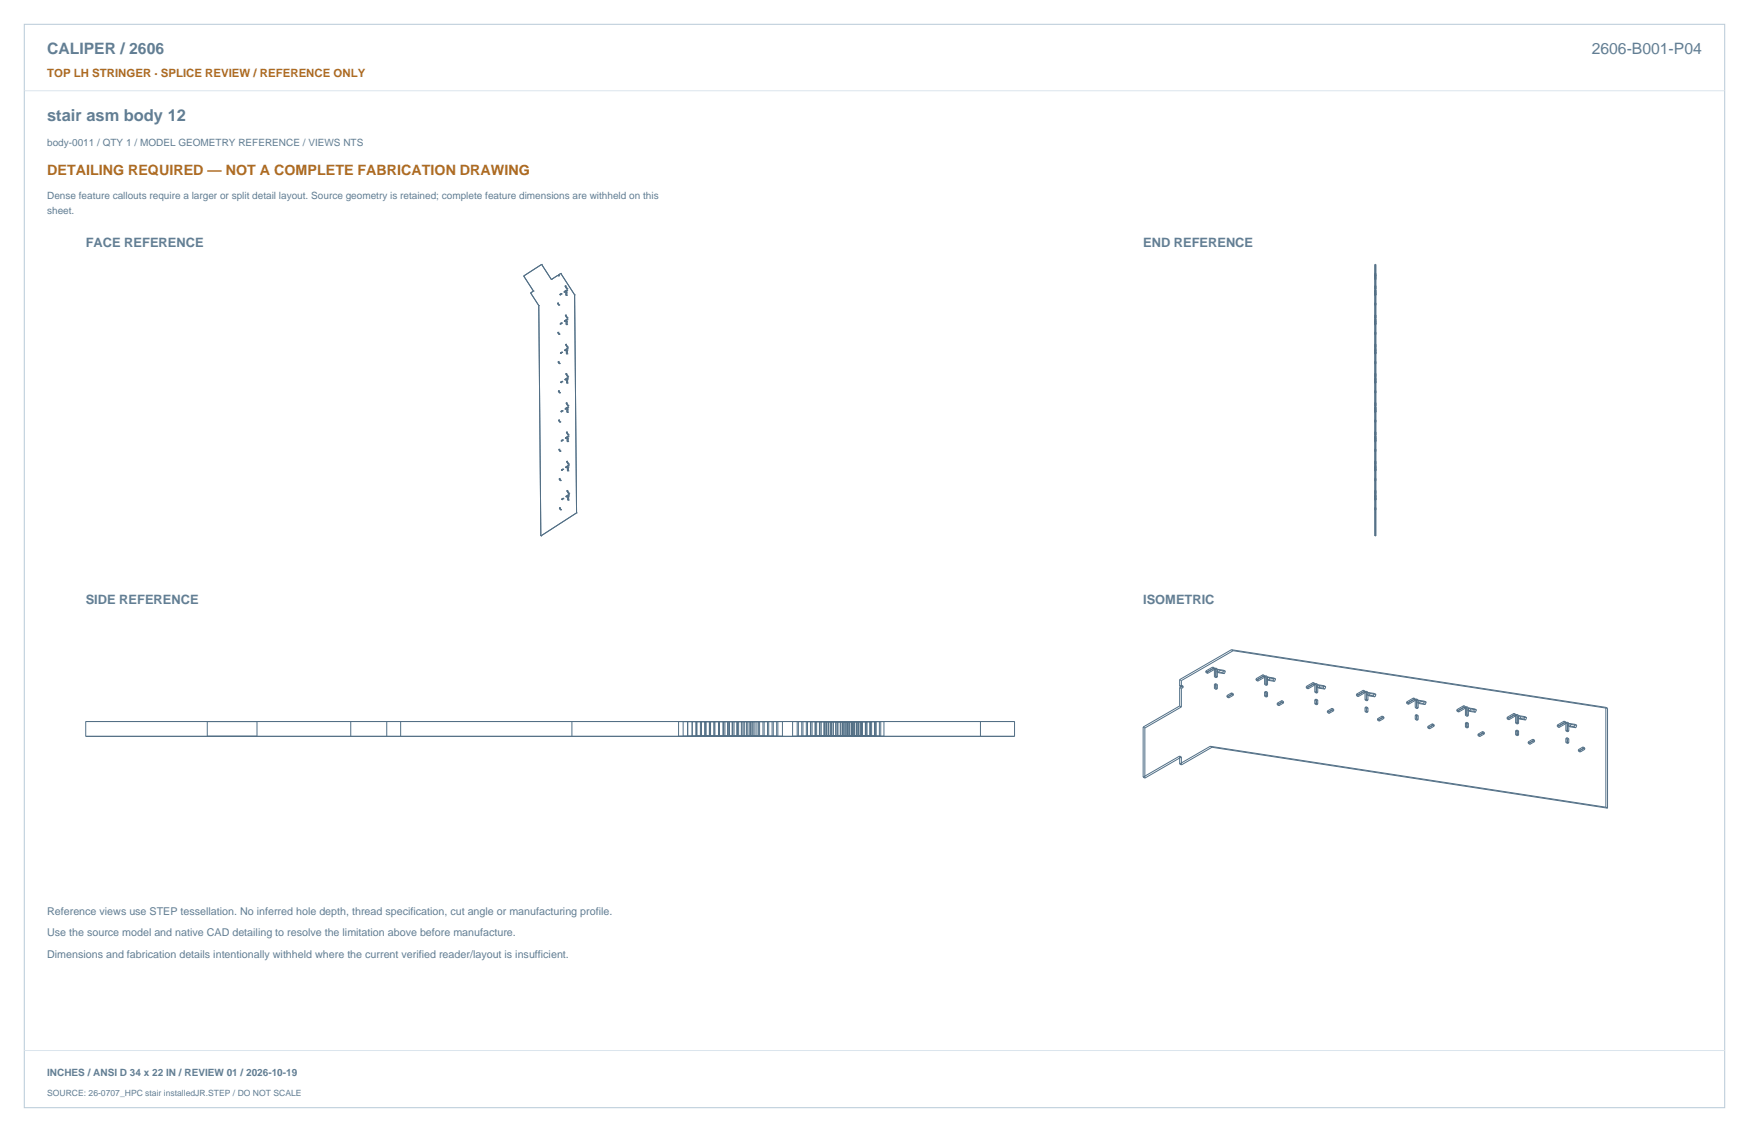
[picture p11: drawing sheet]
<svg xmlns="http://www.w3.org/2000/svg" width="864mm" height="559mm" viewBox="0 0 864 559" stroke-linecap="round" stroke-linejoin="round" font-family="sans-serif">
<path d="M12 12h840v535h-840z" fill="none" stroke="#b8cad8" stroke-width=".49"/>
<path d="M12 45h840M12 519h840" fill="none" stroke="#dbe5ed" stroke-width=".49"/>
<g fill="none" stroke="#536f85" stroke-width=".49">
<path d="M259 136h.1M259 136l4 8M267 131h.1M267 131l-8 5M267 131l5 7M272 138h.1M276 136h.1M276 136l-4 2M277 135h.1M277 135l-1 1M277 135l7 11M679 131v134z"/>
<path d="M679 136h.1M679 138h.1M679 135h.1M262 145h.1M262 145l4 6M263 144h.1M263 144l-1 1M266 151h.1M266 151l1 114M275 150h.1M275 150l1 1M276 151h.1"/>
<path d="M276 145h.1M276 145l1 1M277 160h.1M277 146h.1M277 145h.1M277 145h-1M277 159h.1M277 159v1M277 145v1M278 144h.1M278 144h1M279 158h.1"/>
<path d="M279 158v1M279 144h.1M279 159h.1M279 141h.1M279 141l1 2M279 156h.1M279 156l1 1M279 141l1 1M279 155h.1M279 155l1 2M279 155v1M279 144v2"/>
<path d="M279 146h.1M280 159h.1M280 159v1M280 144h.1M280 144v2M280 144h-1M280 143h.1M280 143l-2 1M280 146h.1M280 146h-1M280 158h.1M280 158h-1"/>
<path d="M280 157h.1M280 143l-1 1M280 142h.1M280 142v1M280 158l-1 1M284 146h.1M284 146l1 107M679 145h.1M679 151h.1M679 144h.1M679 146h.1M679 143h.1"/>
<path d="M679 142h.1M679 141h.1M679 159h.1M679 157h.1M679 155h.1M679 156h.1M679 150h.1M679 158h.1M679 160h.1M275 164h.1M275 164l1 1M276 179h.1"/>
<path d="M276 179v1M276 164h.1M276 164v1M276 164h-1M276 178h.1M276 178v1M276 165h.1M276 180h.1M277 174h.1M277 174h1M278 174h.1M278 174h-1"/>
<path d="M279 173h.1M279 170h.1M279 170l1 2M279 170l1 1M280 160h.1M280 173h.1M280 173v2M280 175h.1M280 172h.1M280 172l-1 1M280 171h.1M280 171v1"/>
<path d="M679 171h.1M679 170h.1M679 172h.1M679 179h.1M679 178h.1M679 180h.1M679 173h.1M679 175h.1M679 174h.1M679 165h.1M679 164h.1M276 193h.1"/>
<path d="M276 193v1M276 194h.1M277 189h.1M277 188h.1M277 188v1M277 188h1M278 188h.1M278 188l-1 1M279 187h.1M279 187v1M279 188h.1M279 185h.1"/>
<path d="M279 185l1 1M279 199h.1M279 199l1 1M280 184h.1M280 184l1 2M280 184l-1 1M280 199h.1M280 199l1 1M280 199h-1M280 187h.1M280 187v2M280 189h.1"/>
<path d="M280 186h.1M280 186v1M280 186l-1 1M280 187l-1 1M281 186h.1M281 186h-1M679 194h.1M679 193h.1M679 199h.1M679 187h.1M679 186h.1M679 188h.1"/>
<path d="M679 189h.1M679 184h.1M679 185h.1M276 207h.1M276 207v1M276 207l1 1M276 208h.1M277 208h.1M277 208h-1M277 203h.1M277 218h.1M278 203h.1"/>
<path d="M278 203h-1M278 217h.1M278 217l-1 1M279 202h.1M279 216h.1M280 213h.1M280 213l1 2M280 202h.1M280 202v2M280 204h.1M280 216h.1M280 216v2"/>
<path d="M280 218h.1M280 201h.1M280 201h1M280 201l-1 1M280 200h.1M280 216l1 2M281 215h.1M281 215v1M281 215l-2 1M281 218h.1M281 218h-1M281 201h.1"/>
<path d="M281 201l-2 1M281 200h.1M281 200h-1M281 216h.1M281 216h-2M679 215h.1M679 213h.1M679 208h.1M679 207h.1M679 216h.1M679 217h.1M679 218h.1"/>
<path d="M679 201h.1M679 202h.1M679 200h.1M679 204h.1M679 203h.1M276 222h.1M276 222l1 1M276 236h.1M276 236l1 1M277 223h.1M277 237h.1M277 232h.1"/>
<path d="M278 232h.1M278 232h-1M279 231h.1M280 228h.1M280 228l1 1M280 231h.1M280 231v1M280 232h.1M281 231h.1M281 231v1M281 231h-1M281 230h.1"/>
<path d="M281 230l-2 1M281 229h.1M281 232h.1M281 232h-1M679 229h.1M679 228h.1M679 231h.1M679 232h.1M679 230h.1M679 223h.1M679 222h.1M679 237h.1"/>
<path d="M679 236h.1M276 251h.1M276 251l1 1M277 252h.1M277 246h.1M277 246v1M277 247h.1M278 246h.1M278 246h-1M278 246l-1 1M279 245h.1M279 245h1"/>
<path d="M280 245h.1M280 242h.1M280 242l1 2M280 245v2M280 247h.1M281 245h.1M281 245h-1M281 245v2M281 244h.1M281 244l-2 1M281 247h.1M281 247h-1"/>
<path d="M281 244l-1 1M285 253h.1M285 253l-18 12M679 253h.1M679 245h.1M679 247h.1M679 246h.1M679 244h.1M679 242h.1M679 252h.1M679 251h.1M267 265h.1"/>
<path d="M582 335v4M582 339v9M582 339l1 1M582 339h1M582 335l1 1M583 336v3M583 340v9M584 339h-1h-1M584 339l-1 1M584 339h.1M584 339l-1-1-1 1M584 339h-1"/>
<path d="M595 331l1 1M595 332h1M595 331v1M596 332h.1M599 330l-4 2M599 329l-4 2M599 329l1 1M599 330h1l-4 2M599 329v1M600 334v1M600 338v2M600 338h.1"/>
<path d="M600 340h.1M600 330v4M600 330l-4 2M600 330h1M600 330v1M600 334h.1M600 334h1M600 337v2M600 337l1 1M600 337v1M600 339v1M600 339l1 1"/>
<path d="M600 331v4M601 332h3M601 332h1M601 330l-1 1M601 334l-1 1M601 330v4M601 338v2M601 338h-1M601 340h-1M601 330l3 1M601 330l1 1M601 330v2"/>
<path d="M602 332l3 1M602 331h3M602 331v1M604 332l1 1M604 331v1M604 331h1M605 331v2M608 321h1M608 321l-26 14M608 321l185 28M609 321l-26 15M609 321l185 29"/>
<path d="M620 335l1 1M620 336h1M620 335v1M621 336h.1M624 333v1M624 333l-4 2M624 334l-4 2M624 334l-3 2M624 338h1M624 334v4M625 334h1M625 334h-1h1"/>
<path d="M625 338h-1M625 338h1M625 334v4M626 335l3 1M626 335v1M626 334h-1M626 338h-1M626 334v4M626 334l3 1M626 334l1 1M626 334v1M626 336h3"/>
<path d="M627 335h3M627 335l-1 1M629 336h.1M629 335v1M629 335h1M630 335l-1 1M645 339h1M645 340h1M645 339v1M646 339v1M648 337h1M648 337l-3 2"/>
<path d="M648 338h1l-3 2M648 338l-3 2M648 337v1M649 337l-3 2M649 337v5M650 337l1 1M650 337v4M650 337l-1 1h1M650 338v4M650 339l3 1M650 339l1 1M651 338v4"/>
<path d="M651 338h-1M651 338h3M651 338l1 1M651 338l-1 1M651 340h3M652 339h3M652 339l-1 1M653 340h1M654 338l-1 2M654 338l1 1M655 339l-1 1M42 356h459v7h-459z"/>
<path d="M102 356v7M127 356v7M173 356v7M191 356v7M198 356v7M282 356v7M335 356v7M337 356v7M339 356v7M340 356v7M342 356v7M344 356v7"/>
<path d="M346 356v7M348 356v7M349 356v7M350 356v7M351 356v7M353 356v7M355 356v7M357 356v7M358 356v7M359 356v7M360 356v7M362 356v7"/>
<path d="M364 356v7M365 356v7M366 356v7M367 356v7M368 356v7M369 356v7M370 356v7M371 356v7M372 356v7M373 356v7M374 356v7M375 356v7"/>
<path d="M377 356v7M379 356v7M380 356v7M381 356v7M382 356v7M383 356v7M384 356v7M386 356v7M391 356v7M394 356v7M396 356v7M398 356v7"/>
<path d="M399 356v7M400 356v7M401 356v7M402 356v7M403 356v7M405 356v7M407 356v7M408 356v7M409 356v7M410 356v7M411 356v7M413 356v7"/>
<path d="M414 356v7M415 356v7M416 356v7M417 356v7M418 356v7M419 356v7M420 356v7M421 356v7M422 356v7M423 356v7M424 356v7M425 356v7"/>
<path d="M426 356v7M427 356v7M428 356v7M430 356v7M432 356v7M433 356v7M434 356v7M435 356v7M436 356v7M484 356v7M564 359v25M564 359h1"/>
<path d="M565 359v25M582 348l-18 11M582 348l1 1M583 349l-18 10M606 343l1 1M606 344l1 1M606 343v1M607 344v1M608 342l1 1M608 343h1M608 342l-2 1M608 343l-2 1"/>
<path d="M608 342v1M609 343l-2 1M609 343l-2 2M609 343h.1M624 344h1M624 342h1M624 342v2M625 341l1 1M625 341v2M625 341l-1 1M625 343l-1 1M625 343l1 1"/>
<path d="M625 342v2M626 342v2M626 342h-1M626 344h-1M631 347v1M631 348h.1M633 346h1M633 346l-2 1M633 347h1M633 347l-2 1M633 346v1M634 346l-3 2"/>
<path d="M634 347l-3 1M634 346v1M649 345v2M649 347l1 1M649 345l1 1M649 342h1M650 345l1 1M650 345h-1M650 347h-1M650 347l1 1M650 345v2M650 341l-1 1"/>
<path d="M650 341l1 1M650 346v2M651 346h-1M651 348h-1M651 346v2M651 342h-1M655 351h1M655 352h1M655 351v1M656 351v1M658 350h1M658 350l-3 1"/>
<path d="M658 350l1 1M658 350l-3 2M658 350h.1M659 350l-3 1M659 351l-3 1M659 350v1M670 343h1M670 343l1 1M670 343h.1M671 343v1M673 341h1M673 341l-3 2"/>
<path d="M673 341l1 1-3 2M673 341h.1M674 351l1 1M674 349l1 1M674 346h1M674 349v2M674 341v5M674 341l-3 2M675 341v1M675 341l-1 1h1M675 349h.1M675 345l-1 1"/>
<path d="M675 345v1M675 341v4M675 349v2M675 349h-1M675 351h-1M675 351h.1M675 342v4M675 350v2M675 343h3M675 343l1 1M675 342h.1M675 346h.1"/>
<path d="M675 349v1M675 351v1M676 342h3M676 342l-1 1M676 342h1M676 344h3M677 342l2 1M677 342l-1 2M678 343l1 1M679 342v1M679 342l-1 1M679 343v1"/>
<path d="M680 355h1M680 355l1 1M680 355h.1M681 355v1M683 353v1M683 353l-3 2M683 354v1M683 354l-3 1M683 354l-2 1M683 355l-2 1M695 346v1M695 347v1"/>
<path d="M698 345l-3 1M698 345l1 1-4 2M698 345l-3 2M698 345h1M698 345h.1M699 355l1 1M699 353l1 1M699 349l1 1M699 353v2M699 345v4M699 345l-4 2M699 353h1"/>
<path d="M699 345h1M699 345l1 1M699 349h1M699 349h.1M699 353h.1M699 355h1M699 355h.1M700 346v4M700 354v2M700 347h3M700 347h1M700 345v1"/>
<path d="M700 349v1M700 345v4M700 353v2M700 353v1M700 355v1M700 346h1M700 346h3M700 346v1M701 347l3 1M701 346l3 1M701 346v1M703 347l1 1"/>
<path d="M703 346v1M703 346l1 1M704 347v1M705 359h1M705 359l1 1M705 359h.1M706 359v1M707 357l-2 2M707 358l-2 1M707 357l1 1M707 358h1M707 357v1"/>
<path d="M708 358l-2 1M708 358l-2 2M708 358h.1M719 350l1 1M719 351l1 1M719 350v1M720 351v1M723 348l1 1M723 348l-4 2M723 349l1 1-4 2M723 349l-4 2M723 348v1"/>
<path d="M724 357v2M724 353v1M724 357h.1M724 359h.1M724 349l-4 2M724 349v4M724 349h1M724 349v1M724 353h1M724 353h.1M724 357h1M724 359h1"/>
<path d="M724 350v4M725 351h1M725 351h3M725 349l-1 1M725 353l-1 1M725 349v4M725 357v2M725 357h-1M725 359h-1M725 349l1 1M725 349v2M725 349l3 1"/>
<path d="M726 351l3 1M726 350v1M726 350h3M728 351l1 1M728 350v1M728 350h1M729 350v2M744 354l1 1M744 355h1M744 354v1M745 355h.1M748 352v1"/>
<path d="M748 352l-4 2M748 353l-4 2M748 353l-3 2M748 357h1M748 353v4M749 353h1M749 353v4M749 353h-1h1M749 357h-1M749 357h1M750 354l2 1M750 354v1"/>
<path d="M750 353v4M750 353h-1M750 357h-1M750 353l3 1M750 353l1 1M750 353v1M750 355h3M751 354h3M751 354l-1 1M752 355h1M753 354l-1 1M753 354h1"/>
<path d="M754 354l-1 1M769 358h1M769 359h1M769 358v1M770 358v1M772 356h1M772 357h1l-3 2M772 356l-3 2M772 357l-3 2M772 356v1M773 356v5M773 356l-3 2"/>
<path d="M774 356v4M774 356l1 1M774 356l-1 1h1M774 357v4M774 358l1 1M774 358l3 1M775 357v4M775 357h-1M775 357l3 1M775 357l1 1M775 357l-1 1M775 359h3"/>
<path d="M776 358h3M776 358l-1 1M777 359h1M778 358h1M778 358l-1 1M779 358l-1 1M793 349l1 1M793 349v49M794 350v49M582 377l1 1M582 373l1 1M582 373v4"/>
<path d="M582 373l-18 11M583 374v4M583 374l-18 10M598 368l-16 9M598 368v1M598 368l195 30M598 369l-15 9M598 369l196 30M730 362l1 1M730 363l1 1M730 362v1M731 363v1"/>
<path d="M732 361l1 1M732 362h1M732 361l-2 1M732 362l-2 1M732 361v1M733 362l-2 1M733 362l-2 2M733 362h.1M748 363h1M748 361v2M748 361h1M749 360l1 1"/>
<path d="M749 360l-1 1M749 362l-1 1M749 362l1 1M749 360v2M749 361v2M750 361h-1M750 363h-1M750 361v2M755 366v1M755 367h.1M757 365h1M757 366h1"/>
<path d="M757 365l-2 1M757 366l-2 1M757 365v1M758 365l-3 2M758 366l-3 1M758 365v1M773 365h1M773 367h1M773 365v2M773 361h1M774 364l1 1M774 364l-1 1"/>
<path d="M774 366l-1 1M774 366l1 1M774 364v2M774 360l-1 1M774 360l1 1M774 365v2M775 365h-1M775 367h-1M775 365v2M775 361h-1M779 370l1 1M779 371h1"/>
<path d="M779 370v1M780 371h.1M782 369h1M782 369l1 1M782 369l-3 1M782 369l-3 2M782 369h.1M783 369l-3 2M783 370l-3 1M783 369v1M564 384h1M793 398l1 1"/>
</g>
<text font-size="8.1" fill="#617e94" x="23" y="60">stair asm body 12</text>
<g font-size="7.8" fill="#617e94">
<text x="23" y="27">CALIPER / 2606</text>
<text x="786" y="27">2606-B001-P04</text>
</g>
<text font-size="7.1" fill="#ad6b22" x="23" y="86">DETAILING REQUIRED — NOT A COMPLETE FABRICATION DRAWING</text>
<g font-size="6.3" fill="#617e94">
<text x="42" y="122">FACE REFERENCE</text>
<text x="564" y="122">END REFERENCE</text>
<text x="42" y="298">SIDE REFERENCE</text>
<text x="564" y="298">ISOMETRIC</text>
</g>
<text font-size="5.6" fill="#ad6b22" x="23" y="38">TOP LH STRINGER · SPLICE REVIEW / REFERENCE ONLY</text>
<g font-size="5.3" fill="#617e94">
<text x="23" y="452">Reference views use STEP tessellation. No inferred hole depth, thread specification, cut angle or manufacturing profile.</text>
<text x="23" y="462">Use the source model and native CAD detailing to resolve the limitation above before manufacture.</text>
<text x="23" y="473">Dimensions and fabrication details intentionally withheld where the current verified reader/layout is insufficient.</text>
</g>
<g font-size="4.9" fill="#617e94">
<text x="23" y="72">body-0011 / QTY 1 / MODEL GEOMETRY REFERENCE / VIEWS NTS</text>
<text x="23" y="98">Dense feature callouts require a larger or split detail layout. Source geometry is retained; complete feature dimensions are withheld on this</text>
<text x="23" y="105">sheet.</text>
<text x="23" y="531">INCHES / ANSI D 34 x 22 IN / REVIEW 01 / 2026-10-19</text>
</g>
<text font-size="4.2" fill="#617e94" x="23" y="541">SOURCE: 26-0707_HPC stair installedJR.STEP / DO NOT SCALE</text>
</svg>
